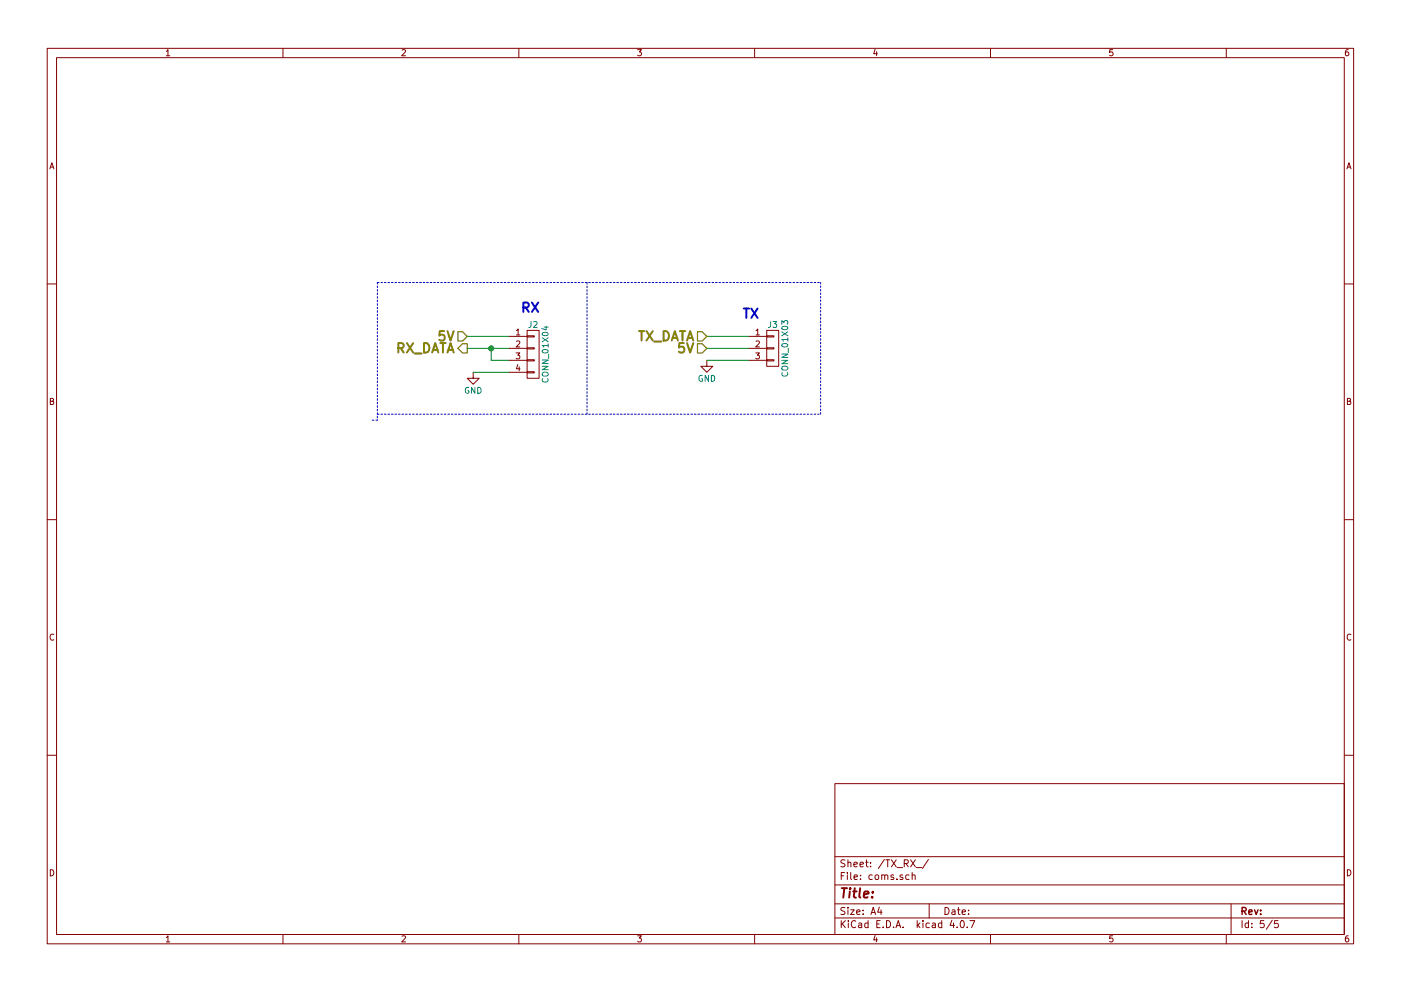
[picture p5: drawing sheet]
EESchema Schematic File Version 2
LIBS:power
LIBS:device
LIBS:transistors
LIBS:conn
LIBS:linear
LIBS:regul
LIBS:74xx
LIBS:cmos4000
LIBS:adc-dac
LIBS:memory
LIBS:xilinx
LIBS:microcontrollers
LIBS:dsp
LIBS:microchip
LIBS:analog_switches
LIBS:motorola
LIBS:texas
LIBS:intel
LIBS:audio
LIBS:interface
LIBS:digital-audio
LIBS:philips
LIBS:display
LIBS:cypress
LIBS:siliconi
LIBS:opto
LIBS:atmel
LIBS:contrib
LIBS:valves
LIBS:Arduino_Nano-cache
LIBS:texas_charge
LIBS:texas_dcdc
LIBS:18650
LIBS:temp_sensors
LIBS:node-cache
EELAYER 25 0
EELAYER END
$Descr A4 11693 8268
encoding utf-8
Sheet 5 5
Title ""
Date ""
Rev ""
Comp ""
Comment1 ""
Comment2 ""
Comment3 ""
Comment4 ""
$EndDescr
$Comp
L CONN_01X04 J2
U 1 1
P 4450 2950
F 0 "J2" H 4450 3200 50  0000 C CNN
F 1 "CONN_01X04" V 4550 2950 50  0000 C CNN
F 2 "Pin_Headers:Pin_Header_Straight_1x04_Pitch2.54mm" H 4450 2950 50  0001 C CNN
F 3 "" H 4450 2950 50  0001 C CNN
	1    4450 2950
	1    0    0    -1  
$EndComp
Text Notes 4350 2600 0    79   ~ 16
RX\n
Text HLabel 3900 2800 0    79   Input ~ 16
5V
Wire Wire Line
	3900 2800 4250 2800
Text HLabel 3900 2900 0    79   Output ~ 16
RX_DATA
Wire Wire Line
	3900 2900 4250 2900
Wire Wire Line
	4100 2900 4100 3000
Wire Wire Line
	4100 3000 4250 3000
Connection ~ 4100 2900
$Comp
L GND #PWR026
U 1 1
P 3950 3100
F 0 "#PWR026" H 3950 2850 50  0001 C CNN
F 1 "GND" H 3950 2950 50  0000 C CNN
F 2 "" H 3950 3100 50  0001 C CNN
F 3 "" H 3950 3100 50  0001 C CNN
	1    3950 3100
	1    0    0    -1  
$EndComp
Wire Wire Line
	3950 3100 4250 3100
Wire Notes Line
	3150 2350 6850 2350
Wire Notes Line
	4900 2350 4900 3450
Wire Notes Line
	3150 3450 6850 3450
Wire Notes Line
	3150 2350 3150 3500
Wire Notes Line
	3150 3500 3100 3500
$Comp
L CONN_01X03 J3
U 1 1
P 6450 2900
F 0 "J3" H 6450 3100 50  0000 C CNN
F 1 "CONN_01X03" V 6550 2900 50  0000 C CNN
F 2 "Pin_Headers:Pin_Header_Straight_1x03_Pitch2.54mm" H 6450 2900 50  0001 C CNN
F 3 "" H 6450 2900 50  0001 C CNN
	1    6450 2900
	1    0    0    -1  
$EndComp
Text HLabel 5900 2900 0    79   Input ~ 16
5V
Wire Wire Line
	5900 2800 6250 2800
$Comp
L GND #PWR027
U 1 1
P 5900 3000
F 0 "#PWR027" H 5900 2750 50  0001 C CNN
F 1 "GND" H 5900 2850 50  0000 C CNN
F 2 "" H 5900 3000 50  0001 C CNN
F 3 "" H 5900 3000 50  0001 C CNN
	1    5900 3000
	1    0    0    -1  
$EndComp
Wire Wire Line
	5900 3000 6250 3000
Text HLabel 5900 2800 0    79   Input ~ 16
TX_DATA
Wire Wire Line
	5900 2900 6250 2900
Text Notes 6200 2650 0    79   ~ 16
TX\n
Wire Notes Line
	6850 3450 6850 2350
$EndSCHEMATC
